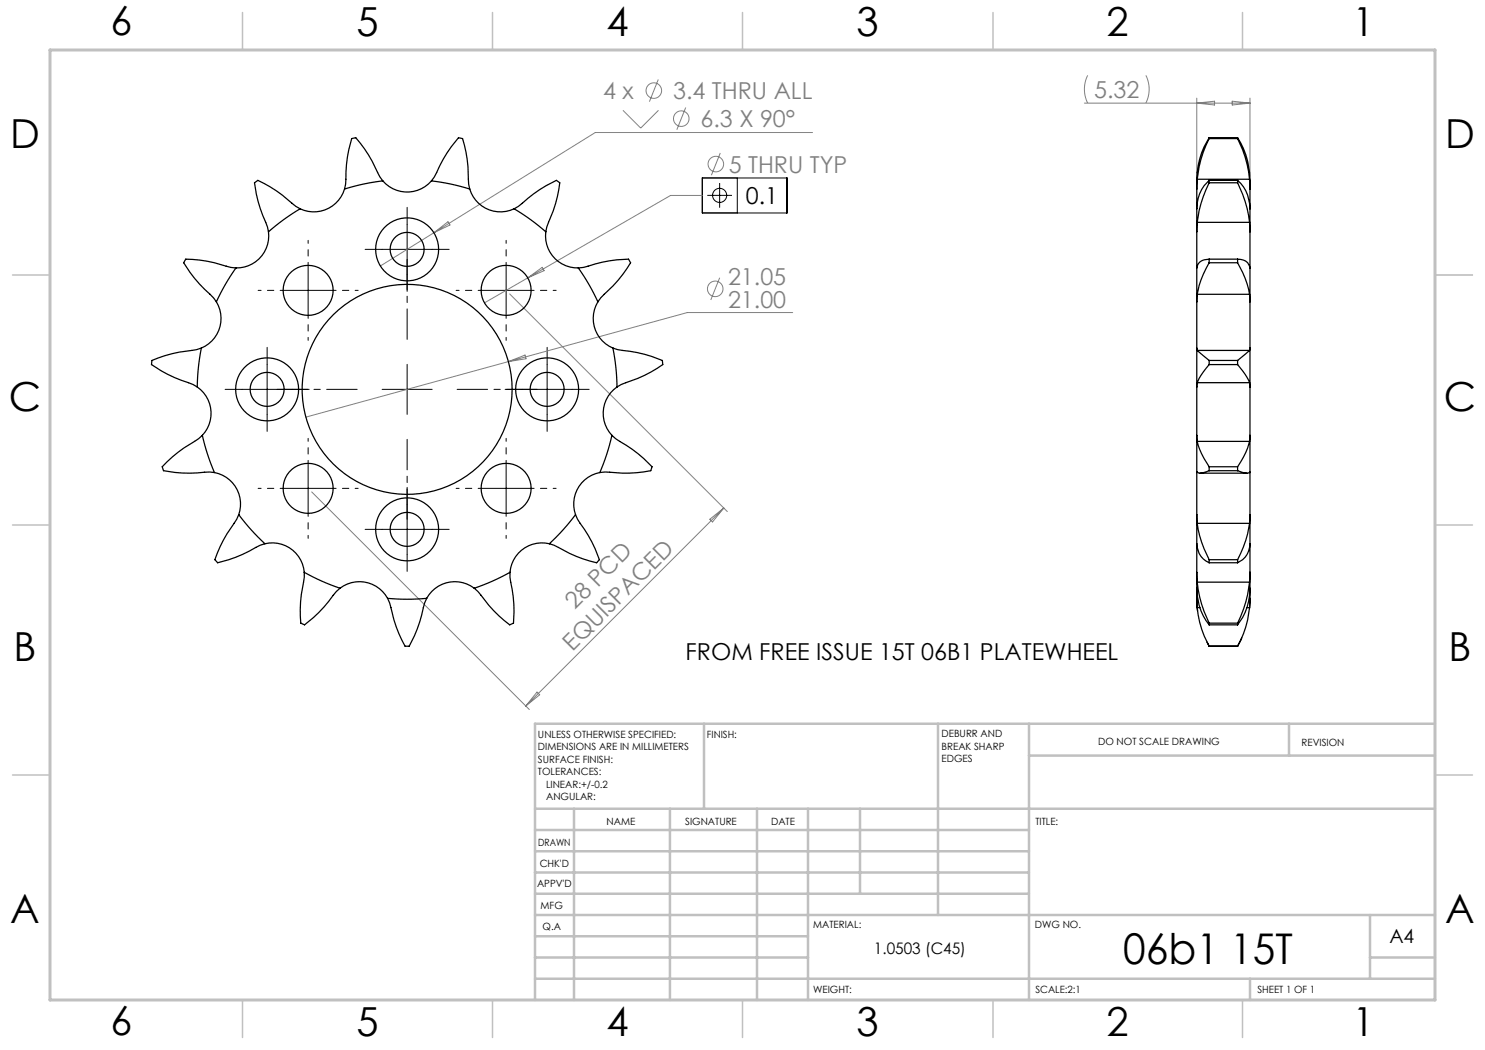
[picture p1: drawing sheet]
<svg xmlns="http://www.w3.org/2000/svg" width="297mm" height="210mm" viewBox="0 0 297 210" stroke-linecap="round" stroke-linejoin="round" font-family="sans-serif">
<g fill="none" stroke="#808080" stroke-width=".2">
<path d="M131.7 15.9l-1.8 4.4M217.5 15.1a6.2 6.2 0 0 0 0 5.5M229.2 15.1a6.2 6.2 0 0 1 0 5.5M239.4 19.6v17.2M250 19.6v15.6M124.6 22.1l3.5 3.5 3.6-3.5M137.1 21.5l-1.7 4.5M140.5 39.1h-6.4l-28.5 16.5M144.1 30.6l-1.8 4.4M162.5 26.5h-43.4l-32.3 20M216.9 20.6h33.1M239.4 20.6l3.5-.4v.8z"/>
<path d="M246.4 20.2l3.6 .4-3.6 .4zM86.8 46.5l-10.7 6.7M86.8 46.5l2.8-2.2 .4 .7zM101.9 58.8l43.6 43.5M105.6 55.6l-8.7 5M105.6 55.6l2.8-2.1 .4 .6zM143.9 55.5l-1.7 4.5M101.7 72.3l-40.5 11.1M101.7 72.3l3.3-1.3 .2 .7zM158.5 62.5h-21l-35.8 9.8M62.3 98.4l43.6 43.5M142 103.8l2.8-2.2-2.3 2.8z"/>
<path d="M144.8 101.6l-39.6 39.6M107.4 138.4l.5 .6-2.7 2.2z"/>
<circle cx="130.8" cy="18.1" r="1.56"/>
<circle cx="136.3" cy="23.7" r="1.56"/>
<circle cx="143.2" cy="32.8" r="1.56"/>
<circle cx="143" cy="57.8" r="1.56"/>
</g>
<g fill="none" stroke="#000" stroke-width=".2">
<path d="M140.5 35.6h16.9v7h-16.9zM141.5 39.1h4.9M143.9 36.6v4.9M147.5 35.6v7M56.6 58.1h10M61.6 53.1v10M76.4 49.9h10M81.4 44.9v10M96.2 58.1h10M101.2 53.1v10M48.4 77.9h10M53.4 72.9v10"/>
<path d="M76.4 77.9h10M81.4 72.9v10M104.4 77.9h10M109.4 72.9v10M56.6 97.7h10M61.6 92.7v10M96.2 97.7h10M101.2 92.7v10M76.4 105.9h10M81.4 100.9v10"/>
<circle cx="143.9" cy="39.1" r="1.41"/>
</g>
<path d="M71.4 77.9h-16M81.4 67.9v-16M91.4 77.9h16M81.4 87.9v16" fill="none" stroke="#000" stroke-width=".2" stroke-dasharray="15.2 1.3 1.3 1.3" stroke-dashoffset="9.1"/>
<g fill="none" stroke="#000" stroke-width=".2" stroke-dasharray="15.2 1.3 1.3 1.3">
<path d="M76.4 49.9h-3.4M81.4 44.9v-3.4M81.4 54.9v3.4M86.4 49.9h3.4M48.4 77.9h-3.4M53.4 72.9v-3.4M58.4 77.9h3.4M104.4 77.9h-3.4M109.4 72.9v-3.4M114.4 77.9h3.4M53.4 82.9v3.4M109.4 82.9v3.4"/>
<path d="M76.4 105.9h-3.4M81.4 100.9v-3.4M81.4 110.9v3.4M86.4 105.9h3.4"/>
</g>
<g fill="none" stroke="#000" stroke-width=".2" stroke-dasharray="15.2 1.3 1.3 1.3" stroke-dashoffset="14.6">
<path d="M56.6 58.1h-5M61.6 53.1v-5M66.6 58.1h5M96.2 58.1h-5M101.2 53.1v-5M106.2 58.1h5M61.6 63.1v5M101.2 63.1v5M56.6 97.7h-5M61.6 92.7v-5M66.6 97.7h5M96.2 97.7h-5"/>
<path d="M101.2 92.7v-5M106.2 97.7h5M61.6 102.7v5M101.2 102.7v5"/>
</g>
<path d="M287 55h7.5M287 144.8v55.2h-187.2" fill="none" stroke="#c0c0c0" stroke-width=".2"/>
<g fill="none" stroke="#c0c0c0" stroke-width=".5">
<path d="M140.8 144.8v17M187.6 144.8v38.2M205.8 144.8v55.2M205.8 151.1h81.2M257.8 144.8v6.3M287 144.8h-180v55.2M107 161.8h180M107 178.8h98.8M107 174.5h98.8M107 170.3h98.8M107 166h98.8M114.8 161.8v38.2"/>
<path d="M134 161.8v38.2M151.4 161.8v38.2M161.6 161.8v38.2M172 161.8v17M107 195.8h180M107 191.5h54.6M107 187.3h54.6M107 183h180M250 195.8v4.2M274 191.5h13M274 183v12.8"/>
</g>
<g fill="none" stroke="#c0c0c0" stroke-width=".3">
<path d="M48.5 2.5v7.5M98.5 2.5v7.5M148.5 2.5v7.5M198.6 2.5v7.5M248.5 2.5v7.5M2.5 55h7.5M287 55h7.5M2.5 105h7.5M287 105h7.5M2.5 155h7.5M287 155h7.5M48.5 200v7.5"/>
<path d="M98.5 200v7.5M148.5 200v7.5M198.6 200v7.5M248.5 200v7.5"/>
</g>
<path d="M10 10h277v190h-277z" fill="none" stroke="#c0c0c0" stroke-width=".6"/>
<g fill="none" stroke="#000" stroke-width=".25">
<path d="M68.9 37.8a6.4 6.4 0 0 1-8.9 4M76.6 36.2l-.6-.8a25.6 25.6 0 0 0-4.9-7.8l-.7 .1a25.1 25.1 0 0 0-1.3 9.2l-.2 .9M76.6 36.2a42 42 0 0 0-7.7 1.6M76.6 36.2a6.4 6.4 0 0 0 9.7 0M86.3 36.2l1-1.7a22.6 22.6 0 0 1 4.5-6.9l.6 .1a23.6 23.6 0 0 1 1.3 9.1l.2 1M86.3 36.2a42 42 0 0 1 7.6 1.6M93.9 37.8a6.4 6.4 0 0 0 8.9 4M239.4 37.8v4M239.4 35.9v1.9M239.4 35.9h10.5M241.8 36.6a23.9 23.9 0 0 0-2.4 7.9M241.8 36.1a7.4 7.4 0 0 0-2.4 5.7"/>
<path d="M241.8 36.1v.5M241.8 27.5a17 17 0 0 0-2.4 9.5v.8M241.8 27.5v.2M241.8 27.7a22.4 22.4 0 0 0-2.4 8.2M241.8 36.6h5.7M241.8 36.1h5.7M241.8 27.7h5.7M241.8 27.5h5.7M247.5 36.6a23.5 23.5 0 0 1 2.4 7.9M247.5 36.1v.5M247.5 36.1a7.3 7.3 0 0 1 2.5 5.7M247.5 27.5v.2"/>
<path d="M247.5 27.5a16.4 16.4 0 0 1 2.5 9.1v1.2M247.5 27.7a22.3 22.3 0 0 1 2.4 8.2M249.9 35.9l.1 1.9M250 37.8v4M47.2 53.6l-1-.1a25.6 25.6 0 0 0-9.1-1.6l-.3 .6a25.1 25.1 0 0 0 5.9 7.1l.6 .8M47.2 53.6a41.9 41.9 0 0 0-3.9 6.8M53.7 46.4a6.4 6.4 0 0 1-6.5 7.2M60 41.8l-.8-.5a25.6 25.6 0 0 0-7.7-5.2l-.5 .4a25.1 25.1 0 0 0 2.5 8.9l.2 1M60 41.8a42 42 0 0 0-6.3 4.6M102.8 41.8l1.7-1.1a22.6 22.6 0 0 1 6.9-4.6l.5 .4a23.6 23.6 0 0 1-2.5 8.9l-.2 1M102.8 41.8a42 42 0 0 1 6.4 4.6M109.2 46.4a6.4 6.4 0 0 0 6.5 7.2"/>
<path d="M115.7 53.6l1.9-.4a22.6 22.6 0 0 1 8.2-1.3l.3 .6a23.6 23.6 0 0 1-5.9 7.1l-.6 .8M115.7 53.6a42 42 0 0 1 3.9 6.8M239.4 53.6v6.8M239.4 46.4v7.2M239.4 41.8v4.6M239.4 58.9v1.5M239.4 44.5v1.9M239.4 58.9h10.5M239.4 44.5h10.5M241.8 52.5l-.6 1.2a17.3 17.3 0 0 0-1.8 5.2M241.8 51.8v.7M241.8 51.8a2.11 2.11 0 0 0-2.4 1.8"/>
<path d="M241.8 52.5h5.7M241.8 51.8h5.7M247.5 52.5a18.6 18.6 0 0 1 2.4 6.4M247.5 51.8v.7M247.5 51.8a2.16 2.16 0 0 1 2.5 1.8M249.9 58.9l.1 1.5M249.9 44.5l.1 1.9M250 53.6v6.8M250 46.4v7.2M250 41.8v4.6M39.5 77.4a6.4 6.4 0 0 1 1 9.7M40.3 69.6l-1 .3a25.6 25.6 0 0 0-8.9 2.3l-.1 .6a25.1 25.1 0 0 0 8.3 4.1l.9 .5"/>
<path d="M40.3 69.6a42 42 0 0 0-.8 7.8M43.3 60.4a6.4 6.4 0 0 1-3 9.2M119.6 60.4a6.4 6.4 0 0 0 3 9.2M122.6 69.6l1.9 .5a22.6 22.6 0 0 1 8 2.1v.6a23.6 23.6 0 0 1-8.2 4.1l-.9 .5M122.6 69.6a42 42 0 0 1 .8 7.8M123.4 77.4a6.4 6.4 0 0 0-1 9.7M239.4 69.6v7.8M239.4 69.6v.5M239.4 77.4v9.7M239.4 60.4v9.2M239.4 76.5v.9M239.4 70.1l2.4 2"/>
<path d="M239.4 76.5h10.5M239.4 70.1h10.5M241.8 72.9l-1.6 2.2-.8 1.4M241.8 72.1v.8M241.8 72.9h5.7M241.8 72.1h5.7M247.5 72.1v.8M247.5 72.9l1.5 2 .9 1.6M249.9 70.1l-2.4 2M249.9 76.5l.1 .9M250 69.6l-.1 .5M250 69.6v7.8"/>
<path d="M250 77.4v9.7M250 60.4v9.2M40.5 87.1l-.8 .6a25.6 25.6 0 0 0-7.2 5.8l.2 .5a25.1 25.1 0 0 0 9.2 .4l1 .1M40.5 87.1a42 42 0 0 0 2.4 7.4M42.9 94.5a6.4 6.4 0 0 1 4.8 8.4M120 94.5a6.4 6.4 0 0 0-4.9 8.4M122.4 87.1l1.5 1.2a22.6 22.6 0 0 1 6.5 5.2l-.2 .5a23.6 23.6 0 0 1-9.2 .4l-1 .1M122.4 87.1a41.9 41.9 0 0 1-2.4 7.4M239.4 87.1v7.4M239.4 87.1v1.2M239.4 94.5v8.4M239.4 88.3l.2 .7a16.8 16.8 0 0 0 2.2 4.4"/>
<path d="M239.4 88.3h10.5M240 94.6h9.4M241.8 93.4v.7M241.8 94.1l-.6 .3a1.87 1.87 0 0 1-1.8 0v.1M241.8 93.4h5.7M241.8 94.1h5.7M247.5 93.4v.7M247.5 94.1a2.61 2.61 0 0 0 2.4 .3h.1M249.9 88.3a14.8 14.8 0 0 1-2.4 5.1M250 94.4v.1M250 87.1l-.1 1.2M250 87.1v7.4"/>
<path d="M250 94.5v8.4M47.7 102.9l-.4 .9a25.6 25.6 0 0 0-4.3 8.2l.5 .5a25.1 25.1 0 0 0 8.6-3.5l.9-.3M47.7 102.9a42 42 0 0 0 5.3 5.8M53 108.7a6.4 6.4 0 0 1 7.9 5.8M60.9 114.5v1a25.6 25.6 0 0 0-.7 9.2l.6 .2a25.1 25.1 0 0 0 6.5-6.6l.7-.7M60.9 114.5a42 42 0 0 0 7.1 3.1M68 117.6a6.4 6.4 0 0 1 9.5 2.1M77.5 119.7l.4 .9a25.6 25.6 0 0 0 3.2 8.6h.6a25.1 25.1 0 0 0 3.2-8.6l.4-.9M77.5 119.7a42 42 0 0 0 7.8 0M94.9 117.6a6.4 6.4 0 0 0-9.6 2.1M102 114.5l.1 1.9a22.6 22.6 0 0 1 .5 8.3l-.6 .2a23.6 23.6 0 0 1-6.4-6.6l-.7-.7M102 114.5a42 42 0 0 1-7.1 3.1"/>
<path d="M109.9 108.7a6.4 6.4 0 0 0-7.9 5.8M115.1 102.9l.9 1.8a22.6 22.6 0 0 1 3.8 7.3l-.4 .5a23.6 23.6 0 0 1-8.6-3.4l-.9-.4M115.1 102.9a42 42 0 0 1-5.2 5.8M239.4 119.7l.1 2.4M239.4 102.9v1.8M239.4 108.7a4.1 4.1 0 0 0 2.4 3.9M239.4 102.9v5.8M239.4 114.5v1.9M239.4 108.7v5.8M239.4 117.6a11.6 11.6 0 0 0 2.4 7.4M239.4 114.5v3.1M239.4 119.7v1.8"/>
<path d="M239.4 117.6v2.1M239.4 104.7a20.8 20.8 0 0 0 2.4 7.2M239.4 116.4a23.4 23.4 0 0 0 2.4 8.2M239.4 104.7h10.5M239.4 116.4h10.5M241.8 111.9v.7M241.8 111.9h5.7M241.8 112.6h5.7M247.5 111.9v.7M249.9 104.7a21.4 21.4 0 0 1-2.4 7.2M249.9 116.4a23.7 23.7 0 0 1-2.4 8.2M250 119.7l-.1 2"/>
<path d="M250 102.9l-.1 1.8M250 108.7v.3a4.1 4.1 0 0 1-2.5 3.6M250 102.9v5.8M250 114.5l-.1 1.9M250 108.7v5.8M250 117.6v.7a11.4 11.4 0 0 1-2.5 6.7M250 114.5v3.1M250 119.7l-.1 1.8M250 117.6v2.1M239.4 121.5a19.5 19.5 0 0 0 2.4 7.7M239.4 121.5h.6M241.4 128.4l.4 .8"/>
<path d="M241.8 124.6v.4M241.8 129.2h.1M241.8 129.2h5.7M241.8 124.6h5.7M241.8 125h5.7M247.5 124.6v.4M247.5 129.2h.1M248.3 127.6l-.8 1.6M249.4 121.5h.5M249.9 121.5a19.4 19.4 0 0 1-2.4 7.7"/>
<circle cx="61.6" cy="58.1" r="5"/>
<circle cx="81.4" cy="49.9" r="3.4"/>
<circle cx="81.4" cy="49.9" r="6.3"/>
<circle cx="101.2" cy="58.1" r="5"/>
<circle cx="53.4" cy="77.9" r="6.3"/>
<circle cx="53.4" cy="77.9" r="3.4"/>
<circle cx="81.4" cy="77.9" r="21"/>
<circle cx="109.4" cy="77.9" r="3.4"/>
<circle cx="109.4" cy="77.9" r="6.3"/>
<circle cx="61.6" cy="97.7" r="5"/>
<circle cx="101.2" cy="97.7" r="5"/>
<circle cx="81.4" cy="105.9" r="3.4"/>
<circle cx="81.4" cy="105.9" r="6.3"/>
</g>
<text font-size="8.5" x="224.6" y="192.7">06b1 15T</text>
<g font-size="8">
<text x="22.1" y="7.1">6</text>
<text x="71.3" y="7.1">5</text>
<text x="121.3" y="7.1">4</text>
<text x="171.3" y="7.1">3</text>
<text x="221.3" y="7.1">2</text>
<text x="270.5" y="7.1">1</text>
<text x="2" y="29.7">D</text>
<text x="289" y="29.7">D</text>
<text x="1.8" y="82.2">C</text>
<text x="288.8" y="82.2">C</text>
<text x="2.7" y="132.2">B</text>
<text x="289.7" y="132.2">B</text>
<text x="2" y="184.6">A</text>
<text x="289" y="184.6">A</text>
<text x="22.1" y="207.1">6</text>
<text x="71.3" y="207.1">5</text>
<text x="121.3" y="207.1">4</text>
<text x="171.3" y="207.1">3</text>
<text x="221.3" y="207.1">2</text>
<text x="270.5" y="207.1">1</text>
</g>
<g font-size="4.7" fill="#808080">
<text x="120.6" y="19.8">4 x</text>
<text x="134.6" y="19.8">3.4 THRU ALL</text>
<text x="218.8" y="19.6">5.32</text>
<text x="140.1" y="25.4">6.3 X 90°</text>
<text x="145.7" y="34.5">5 THRU TYP</text>
<text x="145.6" y="57">21.05</text>
<text x="145.6" y="61.5">21.00</text>
<text x="115" y="122.1" transform="rotate(-45 115 122.1)">28 PCD</text>
<text x="114.5" y="130.4" transform="rotate(-45 114.5 130.4)">EQUISPACED</text>
</g>
<g font-size="4.7">
<text x="149.2" y="40.9">0.1</text>
<text x="137.1" y="132">FROM FREE ISSUE 15T 06B1 PLATEWHEEL</text>
</g>
<text font-size="3.9" x="277.9" y="188.5">A4</text>
<text font-size="3.2" x="174.8" y="190.9">1.0503 (C45)</text>
<g font-size="2">
<text x="107.6" y="147.6">UNLESS OTHERWISE SPECIFIED:</text>
<text x="141.4" y="147.6">FINISH:</text>
<text x="188.3" y="147.5">DEBURR AND</text>
<text x="188.3" y="150">BREAK SHARP</text>
<text x="219.6" y="149">DO NOT SCALE DRAWING</text>
<text x="260.3" y="149.2">REVISION</text>
<text x="107.6" y="150.1">DIMENSIONS ARE IN MILLIMETERS</text>
<text x="107.6" y="152.6">SURFACE FINISH:</text>
<text x="107.6" y="155.1">TOLERANCES:</text>
<text x="188.3" y="152.5">EDGES</text>
<text x="109.2" y="157.6">LINEAR:+/-0.2</text>
<text x="109.2" y="160.1">ANGULAR:</text>
<text x="121.3" y="165">NAME</text>
<text x="137" y="164.9">SIGNATURE</text>
<text x="154.2" y="164.9">DATE</text>
<text x="207.1" y="164.9">TITLE:</text>
<text x="107.6" y="169.1">DRAWN</text>
<text x="107.9" y="173.3">CHK'D</text>
<text x="107.4" y="177.4">APPV'D</text>
<text x="108.1" y="181.8">MFG</text>
<text x="108.5" y="186">Q.A</text>
<text x="162.6" y="185.5">MATERIAL:</text>
<text x="207" y="185.5">DWG NO.</text>
<text x="162.6" y="198.5">WEIGHT:</text>
<text x="207.1" y="198.6">SCALE:2:1</text>
<text x="251.5" y="198.6">SHEET 1 OF 1</text>
</g>
</svg>
